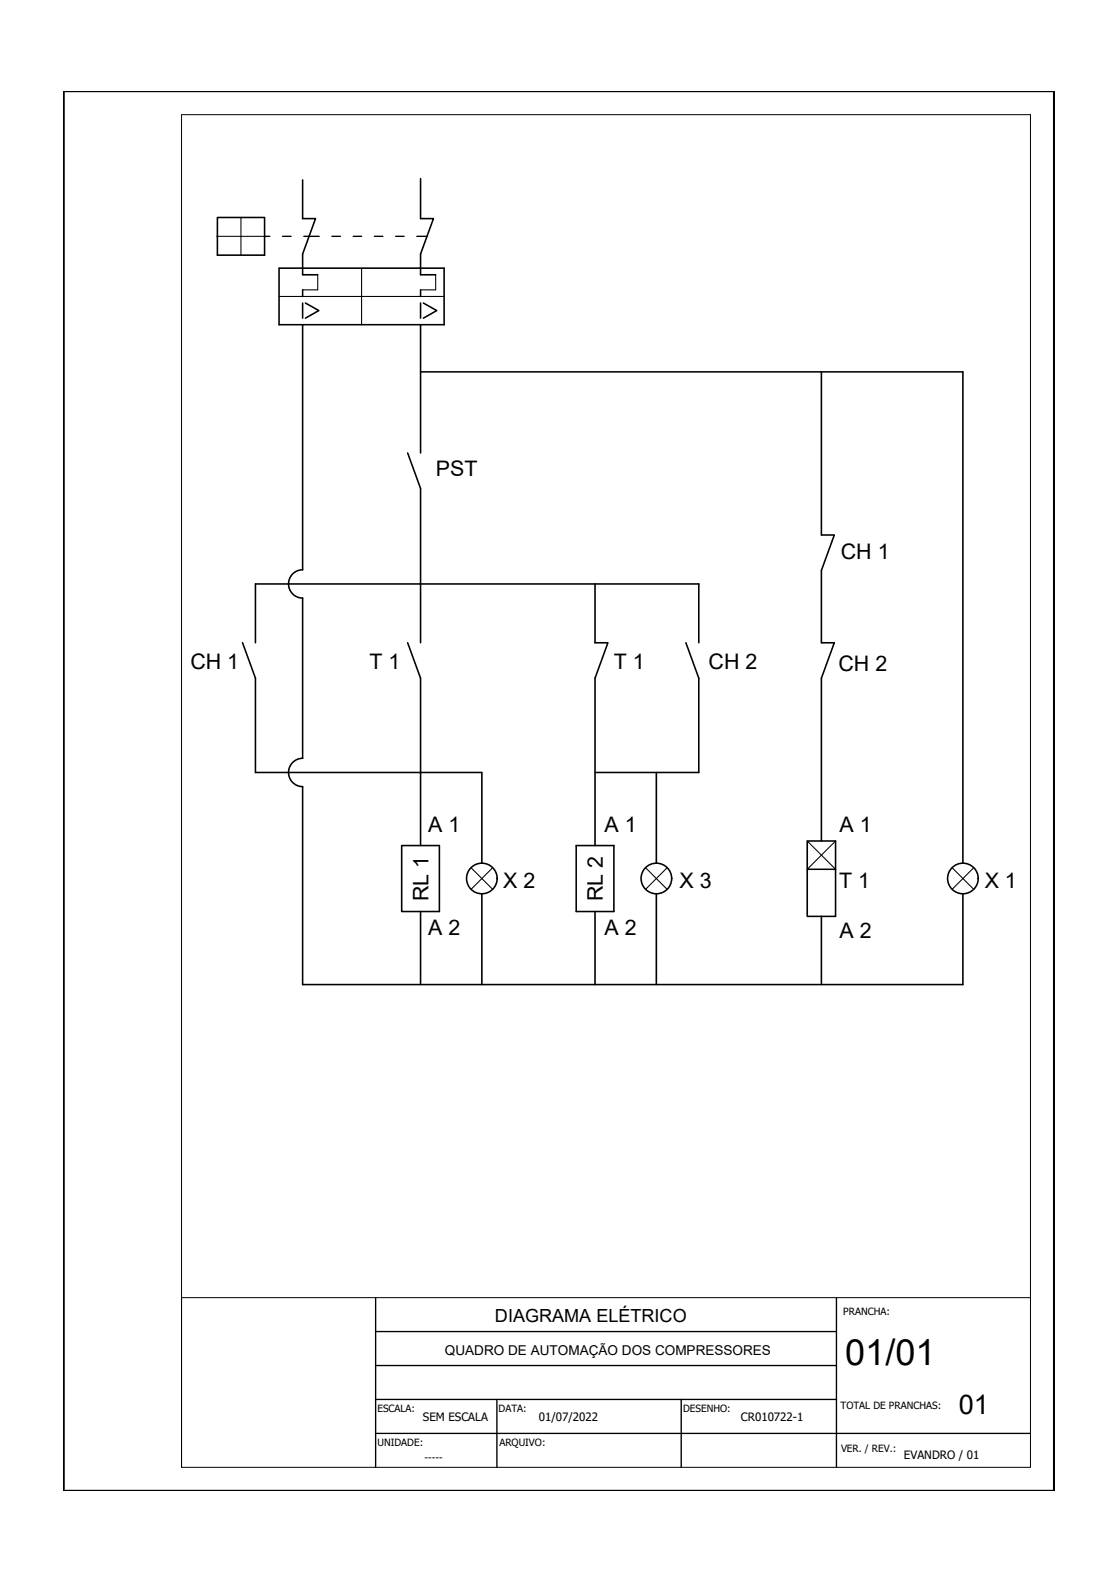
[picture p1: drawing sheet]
<svg xmlns="http://www.w3.org/2000/svg" width="210mm" height="297mm" viewBox="0 0 210 297" stroke-linecap="round" stroke-linejoin="round" font-family="sans-serif">
<!-- layer: Margem Externa -->
<path d="M12 17.1h185.9v263h-185.9z" fill="none" stroke="#000" stroke-width=".4"/>
<!-- layer: Margem Interna -->
<path d="M34.1 21.5h159.4v254.2h-159.4zM34.1 243.8h159.4" fill="none" stroke="#000" stroke-width=".19"/>
<!-- layer: Margem Externa -->
<path d="M70.5 243.8v31.9M70.5 256.6h86.5M70.5 250.2h86.5M157 243.8v31.9M70.5 269.3h123M70.5 262.9h86.5M93.3 262.9v12.8M127.9 262.9v12.8" fill="none" stroke="#000" stroke-width=".25"/>
<!-- layer: PRINCIPAL -->
<g fill="none" stroke="#000" stroke-width=".3">
<path d="M56.8 33.8v7.3h2.4l-2.4 6.6v3.9h2.9M79 33.6v7.5h2.4l-2.4 6.6v3.9h2.8M40.8 40.9h8.9v7h-8.9zM52.4 50.4h31v10.6h-31zM56.8 54.5v1.2M56.8 56.9v2.9M57.3 56.9l2.6 1.5-2.6 1.4M79 54.5v1.2M79 56.9v2.9M79.5 56.9l2.5 1.5-2.5 1.4M56.8 61v46a2.66 2.66 0 0 0-2.6 2.7 2.66 2.66 0 0 0 2.6 2.7v30.1M79 69.9h101.8v92.3"/>
<path d="M79 61v24.1M154.2 69.9v30.6h2.4l-2.4 6.7v13.6h2.4l-2.4 6.6v30.6M76.5 85.1l2.5 6.7v29M111.7 109.7v11.1h2.4l-2.4 6.6v31.5M45.5 120.8l2.5 6.6v17.7h42.5v17.1M48 120.8v-11.1h83.2v11.1M76.5 120.8l2.5 6.6v31.5M128.8 120.8l2.4 6.6v17.7h-19.5M56.8 142.5a2.66 2.66 0 0 0-2.6 2.6 2.66 2.66 0 0 0 2.6 2.7v37.2h124v-17.1M75.4 158.9h7.1v12.4h-7.1zM108.2 158.9h7.1v12.4h-7.1zM123.2 145.1v17.1"/>
<path d="M151.6 158h5.3v14.2h-5.3zM79 171.3v13.7M90.5 167.9v17.1M111.7 171.3v13.7M123.2 167.9v17.1M151.6 163.3h5.3M154.2 172.2v12.8"/>
<circle cx="90.5" cy="165" r="2.87"/>
<circle cx="123.2" cy="165" r="2.87"/>
<circle cx="180.8" cy="165" r="2.87"/>
</g>
<g fill="none" stroke="#000" stroke-width=".2">
<path d="M40.7 44.4h9M45.2 40.9v7M52.4 55.7h31M59.7 51.6v2.9h-2.9M67.9 50.4v10.6M81.8 51.6v2.9h-2.8M151.6 158l5.3 5.3M156.9 158l-5.3 5.3M88.4 163l4.1 4.1M92.5 163l-4.1 4.1M121.2 163l4.1 4.1M125.3 163l-4.1 4.1"/>
<path d="M178.7 163l4.1 4.1M182.8 163l-4.1 4.1"/>
</g>
<path d="M49.7 44.4h1M53.1 44.4h1.5M57 44.4h2.9M62.3 44.4h1.6M66.3 44.4h1.6M70.3 44.4h1.6M74.3 44.4h1.6M78.3 44.4h1.9" fill="none" stroke="#000" stroke-width=".25"/>
<text font-size="6.8" x="158.7" y="256.5">01/01</text>
<text font-size="5.1" x="180" y="265.8">01</text>
<g font-size="4">
<text x="81.8" y="89.4">PST</text>
<text x="157.9" y="105">CH 1</text>
<text x="35.7" y="125.7">CH 1</text>
<text x="69.3" y="125.7">T 1</text>
<text x="115.2" y="125.7">T 1</text>
<text x="133" y="125.7">CH 2</text>
<text x="157.4" y="126">CH 2</text>
<text x="80.4" y="156.4">A 1</text>
<text x="113.5" y="156.4">A 1</text>
<text x="157.6" y="156.2">A 1</text>
<text x="94.5" y="166.8">X 2</text>
<text x="127.6" y="166.8">X 3</text>
<text x="157.5" y="166.8">T 1</text>
<text x="184.9" y="166.8">X 1</text>
<text x="80.4" y="169.3" transform="rotate(-90 80.4 169.3)">RL 1</text>
<text x="113.2" y="169.3" transform="rotate(-90 113.2 169.3)">RL 2</text>
<text x="80.4" y="175.7">A 2</text>
<text x="113.5" y="175.7">A 2</text>
<text x="157.6" y="176.2">A 2</text>
</g>
<text font-size="3.4" x="92.9" y="248.4">DIAGRAMA ELÉTRICO</text>
<text font-size="2.5" x="83.5" y="254.5">QUADRO DE AUTOMAÇÃO DOS COMPRESSORES</text>
<g font-size="2.2">
<text x="79.4" y="266.9">SEM ESCALA</text>
<text x="101.2" y="266.9">01/07/2022</text>
<text x="139.1" y="266.9">CR010722-1</text>
<text x="169.7" y="274.2">EVANDRO / 01</text>
</g>
<g font-size="1.9">
<text x="158.3" y="247.1">PRANCHA:</text>
<text x="70.9" y="265.4">ESCALA:</text>
<text x="93.6" y="265.3">DATA:</text>
<text x="128.3" y="265.3">DESENHO:</text>
<text x="157.8" y="264.8">TOTAL DE PRANCHAS:</text>
<text x="70.9" y="271.7">UNIDADE:</text>
<text x="79.7" y="274.5">-----</text>
<text x="93.8" y="271.7">ARQUIVO:</text>
<text x="157.9" y="272.8">VER. / REV.:</text>
</g>
</svg>
